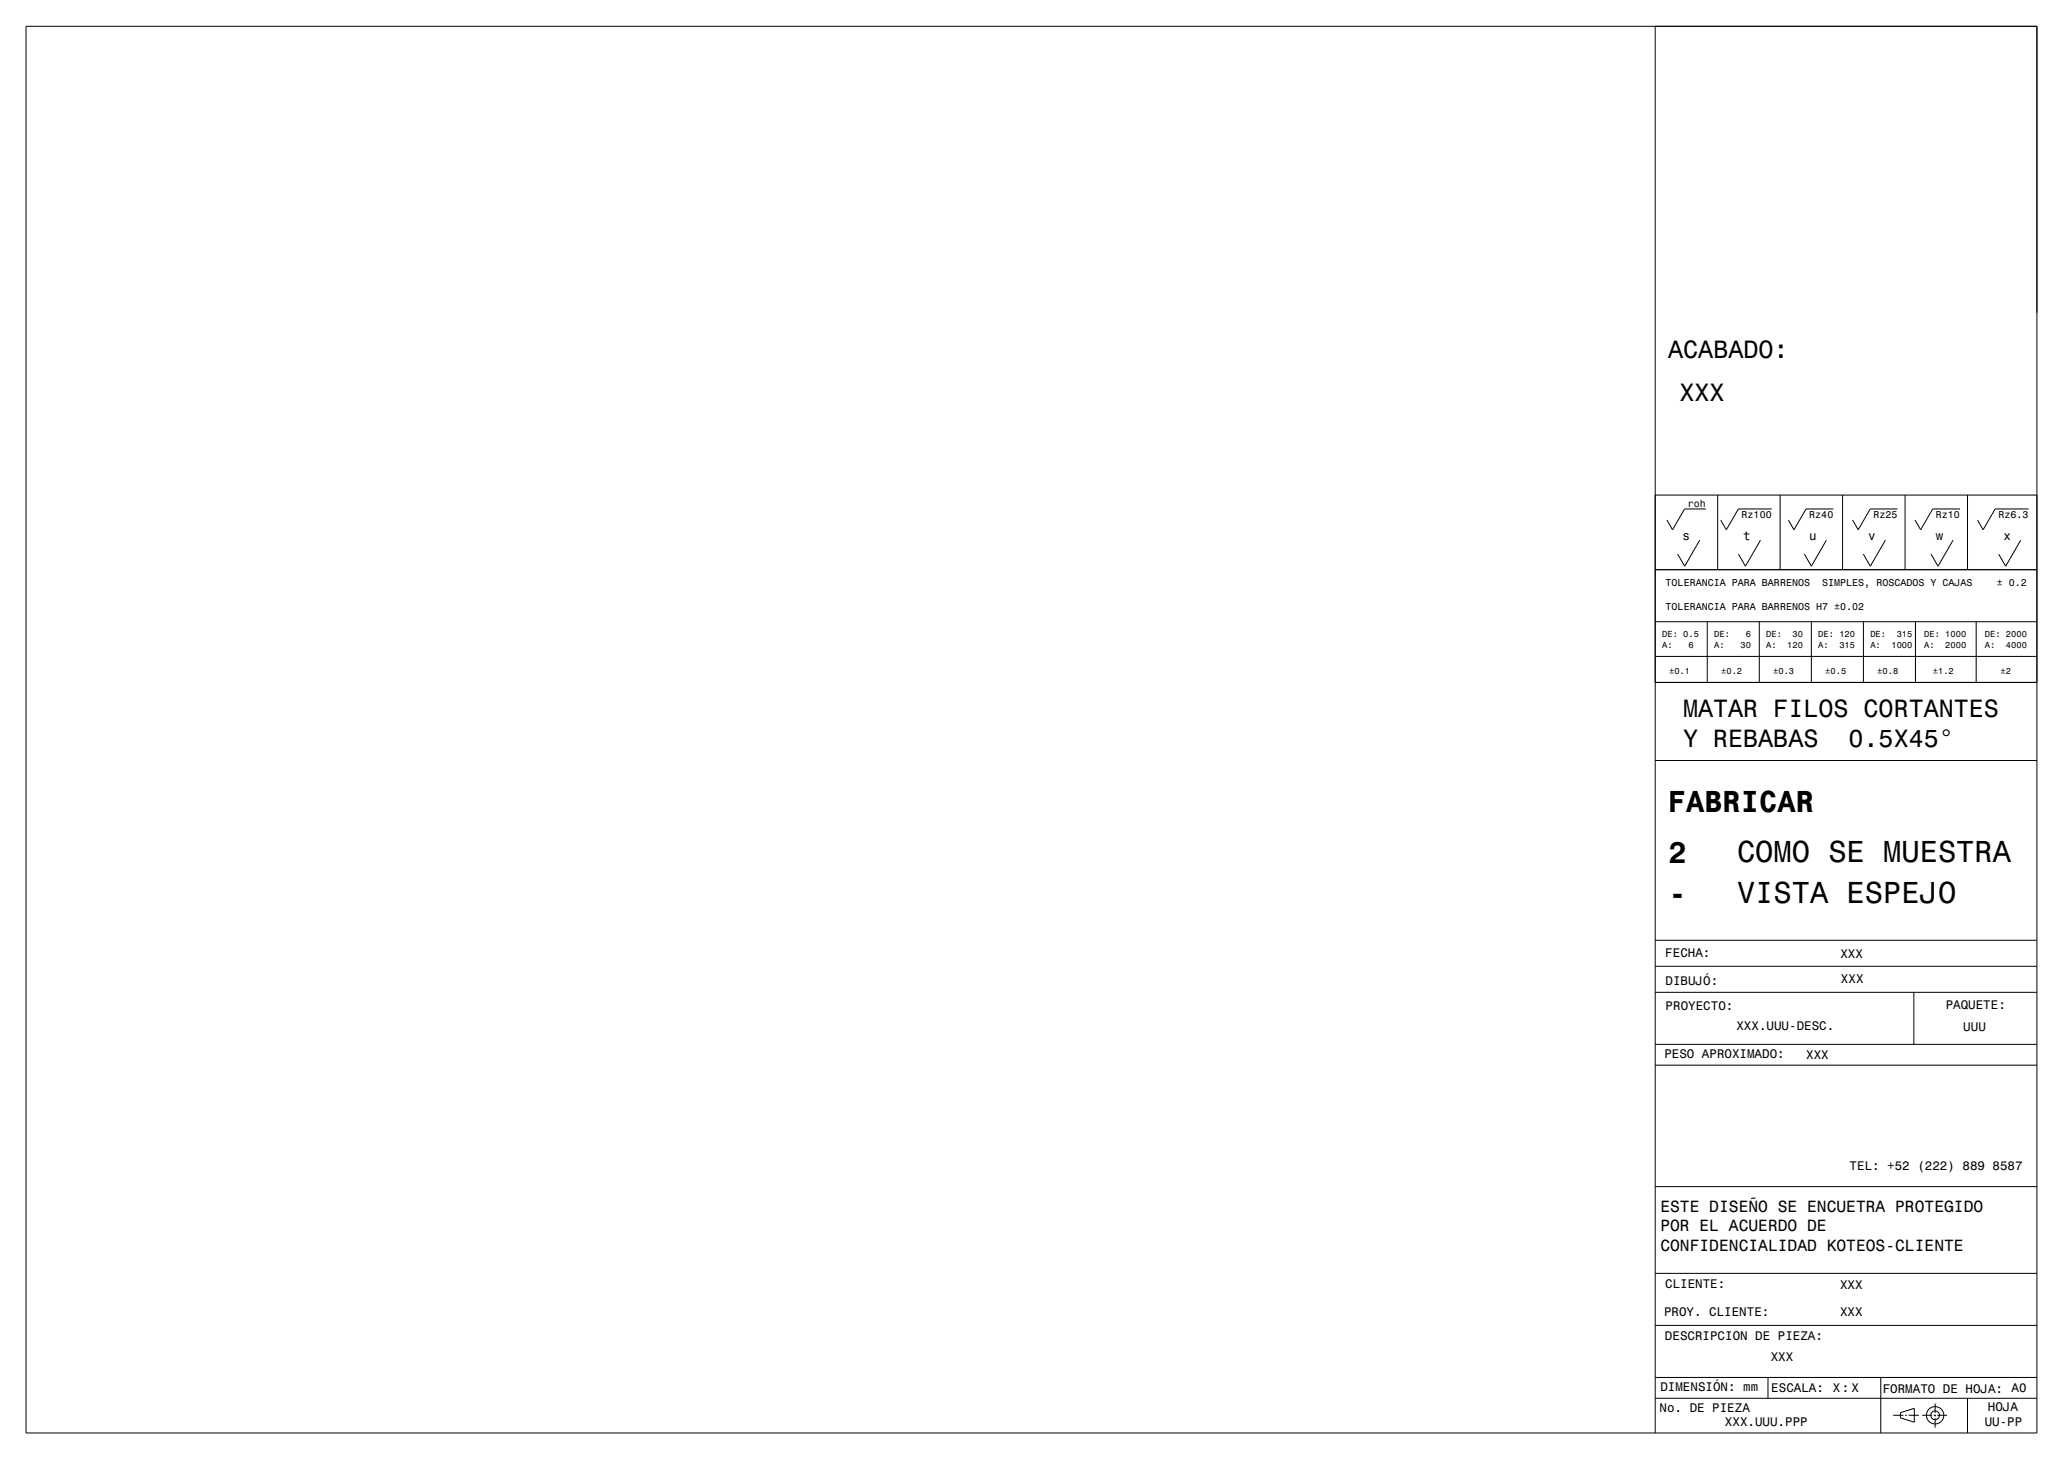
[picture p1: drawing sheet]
<svg xmlns="http://www.w3.org/2000/svg" width="1189mm" height="841mm" viewBox="0 0 1189 841" stroke-linecap="round" stroke-linejoin="round" font-family="sans-serif">
<g fill="none" stroke="#000" stroke-width=".58">
<path d="M15 15h1159v811h-1159zM954 15v811M954 285h220M983 293h-12l-7 12-3-5M990 285v43M1021 293h-19l-7 12-3-5M1026 285v43M1057 293h-16l-7 12-3-5M1062 285v43M1094 293h-16l-7 12-3-5M1098 285v43M1130 293h-16l-7 12-3-5"/>
<path d="M1134 285v43M1169 293h-19l-7 12-3-5M980 311l-9 15-4-7M1015 311l-9 15-4-7M1053 311l-9 15-4-7M1087 311l-9 15-4-7M1126 311l-9 15-4-7M1165 311l-9 15-4-7M954 328h220M954 358h220M984 358v35M1014 358v35"/>
<path d="M1044 358v35M1074 358v35M1104 358v35M1139 358v35M954 378h220M954 393h220M954 438h220M954 542h220M954 557h220M954 572h220M1103 572v30M954 614h220"/>
<path d="M954 602h220M954 684h220M954 734h220M954 764h220M954 794h220M1019 794v12M1084 794v32M954 806h220M1091 816h6M1095 814l8-2v8l-8-3zM1098 816h1M1100 816h6"/>
<path d="M1108 816h6M1115 816h1M1115 809v5M1115 815v1M1115 817v6M1117 816h5M1134 806v20"/>
<circle cx="1115" cy="816" r="5"/>
<circle cx="1115" cy="816" r="2.5"/>
</g>
<g font-size="17.5">
<text x="961" y="468">FABRICAR</text>
<text x="962" y="497">2</text>
<text x="1001" y="497">COMO SE MUESTRA</text>
<text x="962" y="521">-</text>
<text x="1001" y="521">VISTA ESPEJO</text>
</g>
<g font-size="14.4">
<text x="961" y="206">ACABADO:</text>
<text x="968" y="231">XXX</text>
<text x="970" y="413">MATAR FILOS CORTANTES</text>
<text x="970" y="431">Y REBABAS</text>
<text x="1065" y="431">0.5X45°</text>
</g>
<g font-size="9.4">
<text x="957" y="699">ESTE DISEÑO SE ENCUETRA PROTEGIDO</text>
<text x="957" y="710">POR EL ACUERDO DE</text>
<text x="957" y="721">CONFIDENCIALIDAD KOTEOS-CLIENTE</text>
</g>
<g font-size="7.2">
<text x="970" y="311">s</text>
<text x="1005" y="311">t</text>
<text x="1043" y="311">u</text>
<text x="1077" y="311">v</text>
<text x="1116" y="311">w</text>
<text x="1155" y="311">x</text>
<text x="960" y="552">FECHA:</text>
<text x="1061" y="552">XXX</text>
<text x="960" y="568">DIBUJÓ:</text>
<text x="1061" y="567">XXX</text>
<text x="960" y="582">PROYECTO:</text>
<text x="1121" y="581">PAQUETE:</text>
<text x="1001" y="594">XXX.UUU-DESC.</text>
<text x="1132" y="594">UUU</text>
<text x="959" y="610">PESO APROXIMADO:</text>
<text x="1041" y="610">XXX</text>
<text x="1066" y="674">TEL: +52 (222) 889 8587</text>
<text x="960" y="743">CLIENTE:</text>
<text x="1061" y="743">XXX</text>
<text x="959" y="759">PROY. CLIENTE:</text>
<text x="1061" y="758">XXX</text>
<text x="960" y="773">DESCRIPCION DE PIEZA:</text>
<text x="1021" y="785">XXX</text>
<text x="957" y="802">DIMENSIÓN: mm</text>
<text x="1021" y="802">ESCALA:</text>
<text x="1056" y="802">X:X</text>
<text x="1085" y="803">FORMATO DE HOJA: A0</text>
<text x="957" y="814">No. DE PIEZA</text>
<text x="1146" y="813">HOJA</text>
<text x="994" y="822">XXX.UUU.PPP</text>
<text x="1144" y="822">UU-PP</text>
</g>
<g font-size="5.8">
<text x="973" y="292">roh</text>
<text x="1004" y="299">Rz100</text>
<text x="1043" y="299">Rz40</text>
<text x="1080" y="299">Rz25</text>
<text x="1116" y="299">Rz10</text>
<text x="1152" y="299">Rz6.3</text>
<text x="960" y="338">TOLERANCIA PARA BARRENOS</text>
<text x="1050" y="338">SIMPLES, ROSCADOS Y CAJAS</text>
<text x="1151" y="338">± 0.2</text>
<text x="960" y="352">TOLERANCIA PARA BARRENOS H7 ±0.02</text>
</g>
<g font-size="5">
<text x="958" y="367">DE: 0.5</text>
<text x="988" y="367">DE:</text>
<text x="1006" y="367">6</text>
<text x="1018" y="367">DE:</text>
<text x="1033" y="367">30</text>
<text x="1048" y="367">DE: 120</text>
<text x="1078" y="367">DE:</text>
<text x="1093" y="367">315</text>
<text x="1109" y="367">DE: 1000</text>
<text x="1144" y="367">DE: 2000</text>
<text x="958" y="373">A:</text>
<text x="973" y="373">6</text>
<text x="988" y="373">A:</text>
<text x="1003" y="373">30</text>
<text x="1018" y="373">A:</text>
<text x="1030" y="373">120</text>
<text x="1048" y="373">A:</text>
<text x="1060" y="373">315</text>
<text x="1078" y="373">A:</text>
<text x="1090" y="373">1000</text>
<text x="1109" y="373">A:</text>
<text x="1121" y="373">2000</text>
<text x="1144" y="373">A:</text>
<text x="1156" y="373">4000</text>
<text x="962" y="388">±0.1</text>
<text x="992" y="388">±0.2</text>
<text x="1022" y="388">±0.3</text>
<text x="1052" y="388">±0.5</text>
<text x="1082" y="388">±0.8</text>
<text x="1114" y="388">±1.2</text>
<text x="1153" y="388">±2</text>
</g>
</svg>
